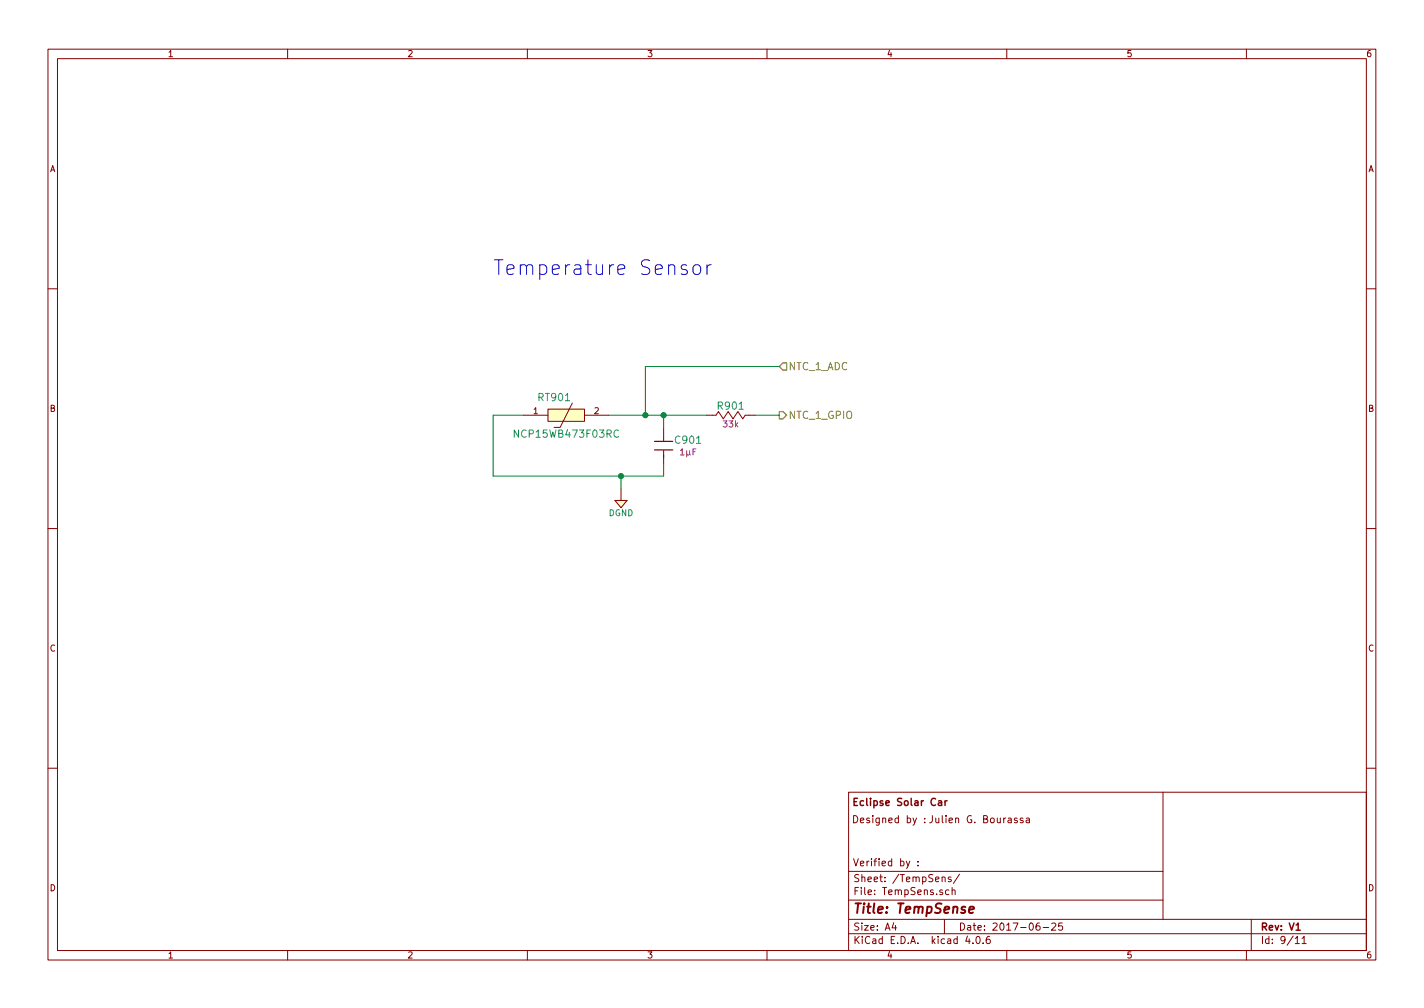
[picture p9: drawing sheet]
<svg xmlns="http://www.w3.org/2000/svg" width="297mm" height="210mm" viewBox="0 0 297 210" stroke-linecap="round" stroke-linejoin="round" font-family="sans-serif">
<g fill="none" stroke="#840000" stroke-width=".21">
<path d="M10 10.3h277v189.9h-277zM12 12.2h273v186.1h-273zM60 10.3v1.9M110 10.3v1.9M160 10.3v1.9M210 10.3v1.9M260 10.3v1.9M10 60.2h2M285 60.2h2M109.2 86.6h5.1M114.3 85.3h7.6v2.6h-7.6zM119.4 84.1l-2.6 5h-1.2"/>
<path d="M121.9 86.6h5.1M138.4 89.1v2.8M138.4 94v2.8M147.3 86.6h1.3M148.6 86.6h.8zM149.4 86.6l.5-.8 1 1.6 1-1.6 1 1.6 1-1.6 1 1.6 .5-.8M155.4 86.6h.8zM156.2 86.6h1.3M10 110.3h2M129.5 101.8v2.6h-1.2l1.2 1.5 1.3-1.5h-1.3M285 110.3h2M10 160.2h2"/>
<path d="M177 165.2h108v33.1h-108zM189.8 179.6l-.5 1.4-.2 .1M191.2 170.6l-.5 1.4-.3 .1M191.5 179.7v.1M192.9 171.5v.1M192.9 170.7v.1M212.2 170.7l-.4-.1-.2 .2 .1 .3 .5 .1v.3h-.6M213.4 170.7l-.4-.1-.2 .2 .1 .3 .5 .1v.3h-.6M214.1 170.7h.6v.9M214.7 171l-.5 .1-.2 .2 .2 .3 .5-.1M242.6 165.2v26.6M285 160.2h2"/>
<path d="M60 198.3v1.9M110 198.3v1.9M160 198.3v1.9M177 194.8h108M177 191.8h108M177 187.8h65.6M177 181.8h65.6M186.4 192.5l-.3 1h.9M186.8 193v1M191.5 180.5v.1M196.5 183.1l.2-.2 .4 .1 .1 .9M197 191.8v3"/>
<path d="M197.9 185.7l-.4-.1-.3 .3 .1 .6 .2 .1 .4-.1M198.4 183l-.4-.1-.2 .2 .1 .3 .5 .1v.3h-.6M198.6 185.7l.2-.1 .4 .1v.9M198.6 185.1v1.5M200.2 182.3l-1.3 2M201.8 195.2l-.4 1.1h1M202.9 196.7v.1M203.8 195.4l.1-.1a.8 .8 0 0 1 .6 .8 .8 .8 0 0 1-.6 .7 .97 .97 0 0 1-.1-1.4zM205.1 196.7v.1M206.4 195.3l-.4 .1a1.11 1.11 0 0 0-.1 1.3l.4 .1 .2-.1 .1-.5-.3-.3-.4 .1-.2 .2M210 198.3v1.9M216.8 192.5l-.4 .1a1.11 1.11 0 0 0-.1 1.3l.4 .1 .2-.1 .1-.5-.3-.3-.4 .1-.2 .2"/>
<path d="M217.6 193.5h1.1M219.4 192.7l.6-.2 .2 .5-.9 1h.9M221.6 192.5h-.7l-.1 .7h.7l.2 .2-.1 .5-.2 .1-.6-.1M260 198.3v1.9M261 191.8v6.5M270.2 195.8l.4-.5v1.5M270.2 196.8h.8M271.6 195.8l.4-.5v1.5M271.6 196.8h.9"/>
</g>
<path d="M195.8 167.1h.6v.9M196.4 167.4l-.5 .1-.2 .2 .2 .3 .5-.1M197.1 167v1M197.6 167l-.5 .3M270.4 194h.8" fill="none" stroke="#840000" stroke-width=".3"/>
<path d="M202.2 189.8l.9-.2v-.4l-.6-.1-.3 .3v.9h.7" fill="none" stroke="#840000" stroke-width=".41"/>
<path d="M163.3 75.7h.8v1.5h-.8l-.7-.8zM162.6 85.8h.7l.8 .8-.8 .8h-.7z" fill="none" stroke="#848400" stroke-width=".25"/>
<path d="M136.5 92.1h3.8M136.5 93.8h3.8" fill="none" stroke="#840000" stroke-width=".25"/>
<g fill="#ffffc2" stroke="#ffffc2" stroke-width=".21">
<path d="M128.3 104.4h2.5l-1.3 1.5z"/>
<path d="M114.3 85.3h7.6v2.6h-7.6z"/>
</g>
<path d="M162.6 76.4h-28v10.2M109.2 86.6h-6.3v12.7h35.5v-2.5M127 86.6h20.3M129.5 99.3v2.5M138.4 86.6v2.5M157.5 86.6h5.1" fill="none" stroke="#008400" stroke-width=".21"/>
<g fill="#008400" stroke="#008400" stroke-width=".25">
<circle cx="138.4" cy="86.6" r=".51"/>
<circle cx="134.6" cy="86.6" r=".51"/>
<circle cx="129.5" cy="99.3" r=".51"/>
</g>
<path d="M129 89.8a.72 .72 0 0 0-1 .5 .72 .72 0 0 0 .7 .9l.3-.1" fill="none" stroke="#008484" stroke-width=".21"/>
<path d="M143.3 55.4l-.8-.2-.4 .4 .1 .5 1.1 .3 .1 .3-.1 .4-.3 .1-.9-.1M144.8 55.4a.83 .83 0 0 1 1.4 .4v.9a.83 .83 0 0 1-.8 .6 .83 .83 0 0 1-.8-.6v-.9zM147.5 55.2v2M148.3 55.2a.77 .77 0 0 0-.8 .6" fill="none" stroke="#0000c2" stroke-width=".21"/>
<text font-size="4.2" fill="#0000c2" x="102.9" y="57.4">Temperature Sensor</text>
<text font-size="2.8" fill="#840000" x="178" y="190.5">Title: TempSense</text>
<g font-size="2.1" fill="#848400">
<text x="164.5" y="77.2">NTC_1_ADC</text>
<text x="164.5" y="87.4">NTC_1_GPIO</text>
</g>
<g font-size="2.1" fill="#008484">
<text x="112.4" y="83.7">RT901</text>
<text x="149.9" y="85.4">R901</text>
<text x="107.8" y="91.3">NCP15WB473F03RC</text>
<text x="141" y="92.6">C901</text>
</g>
<g font-size="2.1" fill="#840000">
<text x="177.7" y="171.7">Designed by :</text>
<text x="177.8" y="168.1">Eclipse Solar Car</text>
<text x="193.7" y="171.7">Julien G. Bourassa</text>
<text x="177.9" y="180.7">Verified by :</text>
<text x="178" y="184">Sheet: /TempSens/</text>
<text x="178" y="186.7">File: TempSens.sch</text>
<text x="178" y="196.9">KiCad E.D.A. kicad 4.0.6</text>
<text x="178" y="194.1">Size: A4</text>
<text x="200" y="194.1">Date: 2017-06-25</text>
<text x="263" y="194.1">Rev: V1</text>
<text x="263" y="196.9">Id: 9/11</text>
</g>
<g font-size="1.8" fill="#840000">
<text x="35" y="11.9">1</text>
<text x="85" y="11.9">2</text>
<text x="135" y="11.9">3</text>
<text x="185" y="11.9">4</text>
<text x="235" y="11.9">5</text>
<text x="285" y="11.9">6</text>
<text x="10.4" y="35.9">A</text>
<text x="285.4" y="35.9">A</text>
<text x="10.4" y="85.9">B</text>
<text x="111.3" y="86.4">1</text>
<text x="124" y="86.4">2</text>
<text x="285.4" y="85.9">B</text>
<text x="10.4" y="135.9">C</text>
<text x="285.4" y="135.9">C</text>
<text x="10.4" y="185.9">D</text>
<text x="285.4" y="185.9">D</text>
<text x="35" y="199.9">1</text>
<text x="85" y="199.9">2</text>
<text x="135" y="199.9">3</text>
<text x="185" y="199.9">4</text>
<text x="235" y="199.9">5</text>
<text x="285" y="199.9">6</text>
</g>
<g font-size="1.8" fill="#840084">
<text x="150.9" y="89.1">33k</text>
<text x="141.9" y="94.9">1µF</text>
</g>
<text font-size="1.8" fill="#008484" x="126.9" y="107.6">DGND</text>
</svg>
